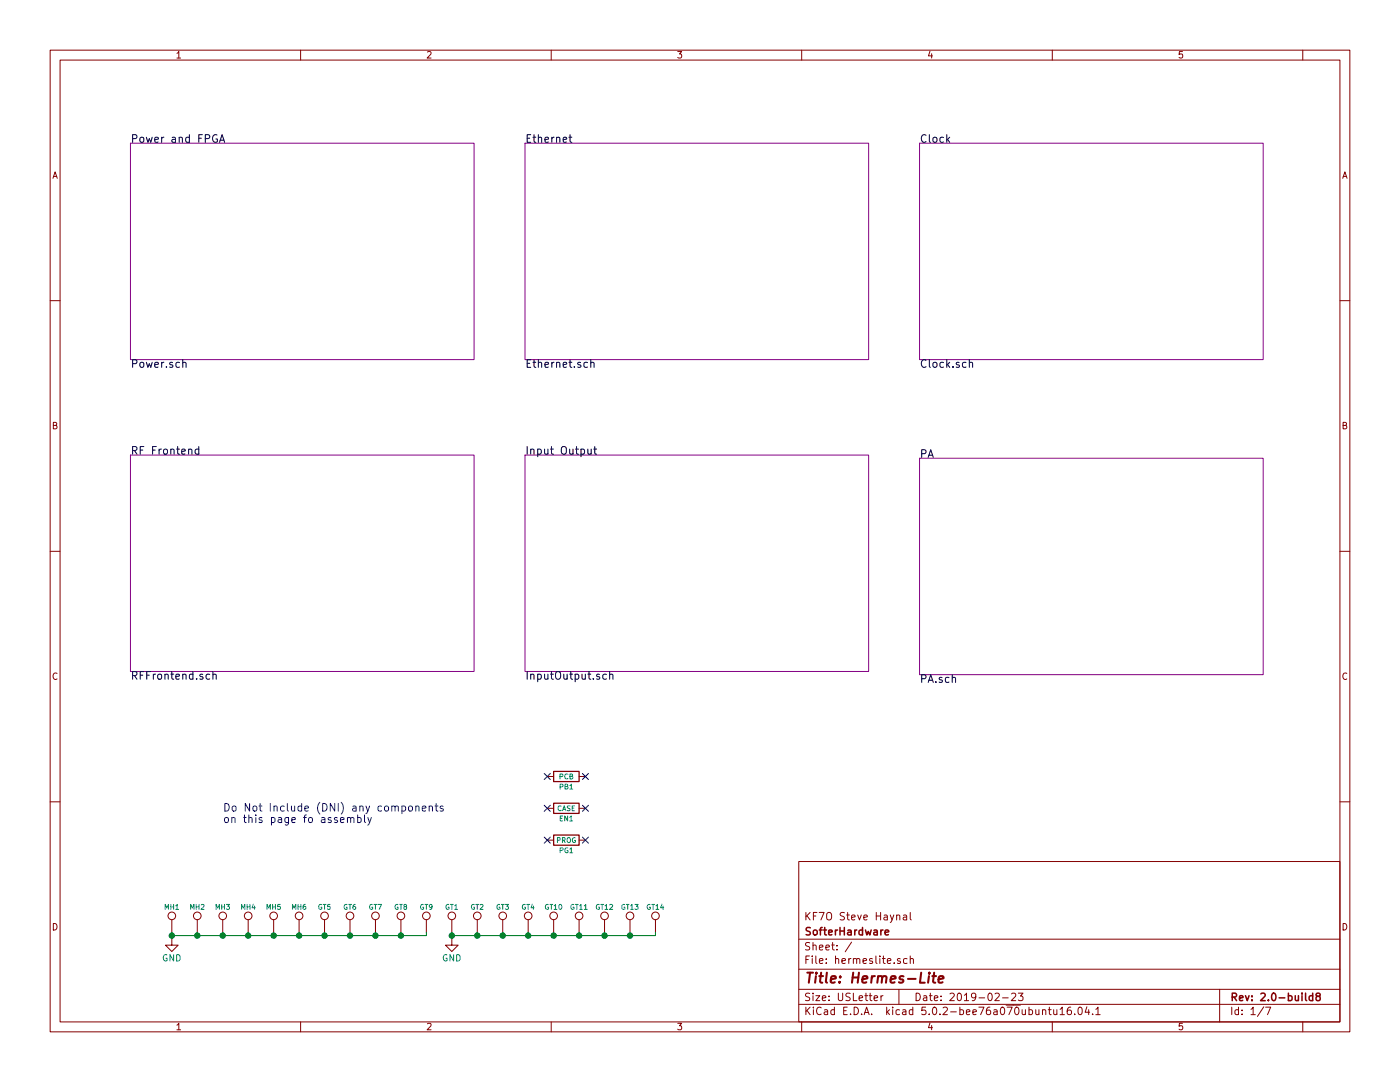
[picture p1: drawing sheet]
EESchema Schematic File Version 4
LIBS:hermeslite-cache
EELAYER 26 0
EELAYER END
$Descr USLetter 11000 8500
encoding utf-8
Sheet 1 7
Title "Hermes-Lite"
Date "2019-02-23"
Rev "2.0-build8"
Comp "SofterHardware"
Comment1 "KF7O Steve Haynal"
Comment2 ""
Comment3 ""
Comment4 ""
$EndDescr
$Sheet
S 1025 1125 2700 1700
U 56C9CAA0
F0 "Power and FPGA" 60
F1 "Power.sch" 60
$EndSheet
$Sheet
S 4125 1125 2700 1700
U 569C3E05
F0 "Ethernet" 60
F1 "Ethernet.sch" 60
$EndSheet
$Sheet
S 7225 1125 2700 1700
U 56B04D05
F0 "Clock" 60
F1 "Clock.sch" 60
$EndSheet
$Sheet
S 1025 3575 2700 1700
U 56AAFEF4
F0 "RF Frontend" 60
F1 "RFFrontend.sch" 60
$EndSheet
$Sheet
S 4125 3575 2700 1700
U 56C6CB95
F0 "Input Output" 60
F1 "InputOutput.sch" 60
$EndSheet
$Sheet
S 7225 3600 2700 1700
U 577F7295
F0 "PA" 60
F1 "PA.sch" 60
$EndSheet
$Comp
L hermeslite:JNO PB1
U 1 1
P 4450 6100
F 0 "PB1" V 4530 6100 39  0000 C CNN
F 1 "PCB" V 4450 6100 39  0000 C CNN
F 2 "" V 4380 6100 50  0001 C CNN
F 3 "" H 4450 6100 50  0000 C CNN
F 4 "PCB" V 4450 6100 60  0001 C CNN "Key"
F 5 "DNI" V 4450 6100 60  0001 C CNN "Option"
F 6 "NOBOM" V 4450 6100 60  0001 C CNN "Key"
	1    4450 6100
	0    1    1    0   
$EndComp
$Comp
L hermeslite:JNO EN1
U 1 1
P 4450 6350
F 0 "EN1" V 4530 6350 39  0000 C CNN
F 1 "CASE" V 4450 6350 39  0000 C CNN
F 2 "" V 4380 6350 50  0001 C CNN
F 3 "" H 4450 6350 50  0000 C CNN
F 4 "CASE" V 4450 6350 60  0001 C CNN "Key"
F 5 "DNI" V 4450 6350 60  0001 C CNN "Option"
F 6 "NOBOM" V 4450 6350 60  0001 C CNN "Key"
	1    4450 6350
	0    1    1    0   
$EndComp
$Comp
L hermeslite:JNO PG1
U 1 1
P 4450 6600
F 0 "PG1" V 4530 6600 39  0000 C CNN
F 1 "PROG" V 4450 6600 39  0000 C CNN
F 2 "" V 4380 6600 50  0001 C CNN
F 3 "" H 4450 6600 50  0000 C CNN
F 4 "PROG" V 4450 6600 60  0001 C CNN "Key"
F 5 "DNI" V 4450 6600 60  0001 C CNN "Option"
F 6 "NOBOM" V 4450 6600 60  0001 C CNN "Key"
	1    4450 6600
	0    1    1    0   
$EndComp
$Comp
L power:GND #PWR01
U 1 1
P 3550 7375
F 0 "#PWR01" H 3550 7125 50  0001 C CNN
F 1 "GND" H 3550 7225 50  0000 C CNN
F 2 "" H 3550 7375 50  0000 C CNN
F 3 "" H 3550 7375 50  0000 C CNN
	1    3550 7375
	1    0    0    -1  
$EndComp
$Comp
L hermeslite:TEST_1P GT4
U 1 1
P 4150 7325
F 0 "GT4" H 4150 7525 39  0000 C CNN
F 1 "DNI" H 4150 7525 50  0001 C CNN
F 2 "HERMESLITE:GNDTAP" H 4350 7325 50  0001 C CNN
F 3 "" H 4350 7325 50  0000 C CNN
F 4 "DNI" H 4150 7325 60  0001 C CNN "Option"
F 5 "NOBOM" H 4150 7325 60  0001 C CNN "Key"
	1    4150 7325
	1    0    0    -1  
$EndComp
$Comp
L hermeslite:TEST_1P GT3
U 1 1
P 3950 7325
F 0 "GT3" H 3950 7525 39  0000 C CNN
F 1 "DNI" H 3950 7525 50  0001 C CNN
F 2 "HERMESLITE:GNDTAP" H 4150 7325 50  0001 C CNN
F 3 "" H 4150 7325 50  0000 C CNN
F 4 "DNI" H 3950 7325 60  0001 C CNN "Option"
F 5 "NOBOM" H 3950 7325 60  0001 C CNN "Key"
	1    3950 7325
	1    0    0    -1  
$EndComp
$Comp
L hermeslite:TEST_1P GT2
U 1 1
P 3750 7325
F 0 "GT2" H 3750 7525 39  0000 C CNN
F 1 "DNI" H 3750 7525 50  0001 C CNN
F 2 "HERMESLITE:GNDTAP" H 3950 7325 50  0001 C CNN
F 3 "" H 3950 7325 50  0000 C CNN
F 4 "DNI" H 3750 7325 60  0001 C CNN "Option"
F 5 "NOBOM" H 3750 7325 60  0001 C CNN "Key"
	1    3750 7325
	1    0    0    -1  
$EndComp
$Comp
L hermeslite:TEST_1P GT1
U 1 1
P 3550 7325
F 0 "GT1" H 3550 7525 39  0000 C CNN
F 1 "DNI" H 3550 7525 50  0001 C CNN
F 2 "HERMESLITE:GNDTAP" H 3750 7325 50  0001 C CNN
F 3 "" H 3750 7325 50  0000 C CNN
F 4 "DNI" H 3550 7325 60  0001 C CNN "Option"
F 5 "NOBOM" H 3550 7325 60  0001 C CNN "Key"
	1    3550 7325
	1    0    0    -1  
$EndComp
Wire Wire Line
	3550 7325 3550 7350
Wire Wire Line
	3750 7325 3750 7350
Connection ~ 3750 7350
Wire Wire Line
	3950 7325 3950 7350
Connection ~ 3950 7350
Wire Wire Line
	4150 7325 4150 7350
Connection ~ 4150 7350
Connection ~ 3550 7350
Wire Wire Line
	3550 7350 3750 7350
$Comp
L hermeslite:TEST_1P MH1
U 1 1
P 1350 7325
F 0 "MH1" H 1350 7525 39  0000 C CNN
F 1 "DNI" H 1350 7525 50  0001 C CNN
F 2 "HERMESLITE:m3" H 1550 7325 50  0001 C CNN
F 3 "" H 1550 7325 50  0000 C CNN
F 4 "DNI" H 1350 7325 60  0001 C CNN "Option"
F 5 "NOBOM" H 1350 7325 60  0001 C CNN "Key"
	1    1350 7325
	1    0    0    -1  
$EndComp
$Comp
L hermeslite:TEST_1P MH2
U 1 1
P 1550 7325
F 0 "MH2" H 1550 7525 39  0000 C CNN
F 1 "DNI" H 1550 7525 50  0001 C CNN
F 2 "HERMESLITE:m3" H 1750 7325 50  0001 C CNN
F 3 "" H 1750 7325 50  0000 C CNN
F 4 "DNI" H 1550 7325 60  0001 C CNN "Option"
F 5 "NOBOM" H 1550 7325 60  0001 C CNN "Key"
	1    1550 7325
	1    0    0    -1  
$EndComp
$Comp
L hermeslite:TEST_1P MH3
U 1 1
P 1750 7325
F 0 "MH3" H 1750 7525 39  0000 C CNN
F 1 "DNI" H 1750 7525 50  0001 C CNN
F 2 "HERMESLITE:m3" H 1950 7325 50  0001 C CNN
F 3 "" H 1950 7325 50  0000 C CNN
F 4 "DNI" H 1750 7325 60  0001 C CNN "Option"
F 5 "NOBOM" H 1750 7325 60  0001 C CNN "Key"
	1    1750 7325
	1    0    0    -1  
$EndComp
$Comp
L hermeslite:TEST_1P MH4
U 1 1
P 1950 7325
F 0 "MH4" H 1950 7525 39  0000 C CNN
F 1 "DNI" H 1950 7525 50  0001 C CNN
F 2 "HERMESLITE:m3" H 2150 7325 50  0001 C CNN
F 3 "" H 2150 7325 50  0000 C CNN
F 4 "DNI" H 1950 7325 60  0001 C CNN "Option"
F 5 "NOBOM" H 1950 7325 60  0001 C CNN "Key"
	1    1950 7325
	1    0    0    -1  
$EndComp
$Comp
L hermeslite:TEST_1P MH5
U 1 1
P 2150 7325
F 0 "MH5" H 2150 7525 39  0000 C CNN
F 1 "DNI" H 2150 7525 50  0001 C CNN
F 2 "HERMESLITE:m3" H 2350 7325 50  0001 C CNN
F 3 "" H 2350 7325 50  0000 C CNN
F 4 "DNI" H 2150 7325 60  0001 C CNN "Option"
F 5 "NOBOM" H 2150 7325 60  0001 C CNN "Key"
	1    2150 7325
	1    0    0    -1  
$EndComp
$Comp
L power:GND #PWR02
U 1 1
P 1350 7375
F 0 "#PWR02" H 1350 7125 50  0001 C CNN
F 1 "GND" H 1350 7225 50  0000 C CNN
F 2 "" H 1350 7375 50  0000 C CNN
F 3 "" H 1350 7375 50  0000 C CNN
	1    1350 7375
	1    0    0    -1  
$EndComp
Wire Wire Line
	1350 7325 1350 7350
Wire Wire Line
	1350 7350 1550 7350
Wire Wire Line
	2150 7350 2150 7325
Wire Wire Line
	1950 7325 1950 7350
Connection ~ 1950 7350
Wire Wire Line
	1750 7325 1750 7350
Connection ~ 1750 7350
Wire Wire Line
	1550 7325 1550 7350
Connection ~ 1550 7350
Connection ~ 1350 7350
NoConn ~ 4300 6100
NoConn ~ 4300 6350
NoConn ~ 4300 6600
NoConn ~ 4600 6600
NoConn ~ 4600 6350
NoConn ~ 4600 6100
$Comp
L hermeslite:TEST_1P MH6
U 1 1
P 2350 7325
F 0 "MH6" H 2350 7525 39  0000 C CNN
F 1 "DNI" H 2350 7525 50  0001 C CNN
F 2 "HERMESLITE:m1d1" H 2550 7325 50  0001 C CNN
F 3 "" H 2550 7325 50  0000 C CNN
F 4 "DNI" H 2350 7325 60  0001 C CNN "Option"
F 5 "NOBOM" H 2350 7325 60  0001 C CNN "Key"
	1    2350 7325
	1    0    0    -1  
$EndComp
Wire Wire Line
	2350 7350 2350 7325
Connection ~ 2150 7350
$Comp
L hermeslite:TEST_1P GT5
U 1 1
P 2550 7325
F 0 "GT5" H 2550 7525 39  0000 C CNN
F 1 "DNI" H 2550 7525 50  0001 C CNN
F 2 "HERMESLITE:m1d1" H 2750 7325 50  0001 C CNN
F 3 "" H 2750 7325 50  0000 C CNN
F 4 "DNI" H 2550 7325 60  0001 C CNN "Option"
F 5 "NOBOM" H 2550 7325 60  0001 C CNN "Key"
	1    2550 7325
	1    0    0    -1  
$EndComp
Wire Wire Line
	2550 7350 2550 7325
Connection ~ 2350 7350
$Comp
L hermeslite:TEST_1P GT6
U 1 1
P 2750 7325
F 0 "GT6" H 2750 7525 39  0000 C CNN
F 1 "DNI" H 2750 7525 50  0001 C CNN
F 2 "HERMESLITE:m1d1" H 2950 7325 50  0001 C CNN
F 3 "" H 2950 7325 50  0000 C CNN
F 4 "DNI" H 2750 7325 60  0001 C CNN "Option"
F 5 "NOBOM" H 2750 7325 60  0001 C CNN "Key"
	1    2750 7325
	1    0    0    -1  
$EndComp
$Comp
L hermeslite:TEST_1P GT7
U 1 1
P 2950 7325
F 0 "GT7" H 2950 7525 39  0000 C CNN
F 1 "DNI" H 2950 7525 50  0001 C CNN
F 2 "HERMESLITE:m1d1" H 3150 7325 50  0001 C CNN
F 3 "" H 3150 7325 50  0000 C CNN
F 4 "DNI" H 2950 7325 60  0001 C CNN "Option"
F 5 "NOBOM" H 2950 7325 60  0001 C CNN "Key"
	1    2950 7325
	1    0    0    -1  
$EndComp
$Comp
L hermeslite:TEST_1P GT8
U 1 1
P 3150 7325
F 0 "GT8" H 3150 7525 39  0000 C CNN
F 1 "DNI" H 3150 7525 50  0001 C CNN
F 2 "HERMESLITE:m1d1" H 3350 7325 50  0001 C CNN
F 3 "" H 3350 7325 50  0000 C CNN
F 4 "DNI" H 3150 7325 60  0001 C CNN "Option"
F 5 "NOBOM" H 3150 7325 60  0001 C CNN "Key"
	1    3150 7325
	1    0    0    -1  
$EndComp
Wire Wire Line
	3150 7350 3150 7325
Connection ~ 2550 7350
Wire Wire Line
	2950 7325 2950 7350
Connection ~ 2950 7350
Wire Wire Line
	2750 7325 2750 7350
Connection ~ 2750 7350
$Comp
L hermeslite:TEST_1P GT9
U 1 1
P 3350 7325
F 0 "GT9" H 3350 7525 39  0000 C CNN
F 1 "DNI" H 3350 7525 50  0001 C CNN
F 2 "HERMESLITE:m1d1" H 3550 7325 50  0001 C CNN
F 3 "" H 3550 7325 50  0000 C CNN
F 4 "DNI" H 3350 7325 60  0001 C CNN "Option"
F 5 "NOBOM" H 3350 7325 60  0001 C CNN "Key"
F 6 "NOBOM" H 3350 7325 60  0001 C CNN "Key"
	1    3350 7325
	1    0    0    -1  
$EndComp
Wire Wire Line
	3350 7350 3350 7325
Connection ~ 3150 7350
$Comp
L hermeslite:TEST_1P GT10
U 1 1
P 4350 7325
F 0 "GT10" H 4350 7525 39  0000 C CNN
F 1 "DNI" H 4350 7525 50  0001 C CNN
F 2 "HERMESLITE:GNDTAP" H 4550 7325 50  0001 C CNN
F 3 "" H 4550 7325 50  0000 C CNN
F 4 "DNI" H 4350 7325 60  0001 C CNN "Option"
F 5 "NOBOM" H 4350 7325 60  0001 C CNN "Key"
	1    4350 7325
	1    0    0    -1  
$EndComp
$Comp
L hermeslite:TEST_1P GT11
U 1 1
P 4550 7325
F 0 "GT11" H 4550 7525 39  0000 C CNN
F 1 "DNI" H 4550 7525 50  0001 C CNN
F 2 "HERMESLITE:GNDTAP" H 4750 7325 50  0001 C CNN
F 3 "" H 4750 7325 50  0000 C CNN
F 4 "DNI" H 4550 7325 60  0001 C CNN "Option"
F 5 "NOBOM" H 4550 7325 60  0001 C CNN "Key"
	1    4550 7325
	1    0    0    -1  
$EndComp
$Comp
L hermeslite:TEST_1P GT12
U 1 1
P 4750 7325
F 0 "GT12" H 4750 7525 39  0000 C CNN
F 1 "DNI" H 4750 7525 50  0001 C CNN
F 2 "HERMESLITE:GNDTAP" H 4950 7325 50  0001 C CNN
F 3 "" H 4950 7325 50  0000 C CNN
F 4 "DNI" H 4750 7325 60  0001 C CNN "Option"
F 5 "NOBOM" H 4750 7325 60  0001 C CNN "Key"
	1    4750 7325
	1    0    0    -1  
$EndComp
Wire Wire Line
	4750 7350 4750 7325
Wire Wire Line
	4550 7350 4550 7325
Connection ~ 4550 7350
Wire Wire Line
	4350 7350 4350 7325
Connection ~ 4350 7350
$Comp
L hermeslite:TEST_1P GT13
U 1 1
P 4950 7325
F 0 "GT13" H 4950 7525 39  0000 C CNN
F 1 "DNI" H 4950 7525 50  0001 C CNN
F 2 "HERMESLITE:GNDTAP" H 5150 7325 50  0001 C CNN
F 3 "" H 5150 7325 50  0000 C CNN
F 4 "DNI" H 4950 7325 60  0001 C CNN "Option"
F 5 "NOBOM" H 4950 7325 60  0001 C CNN "Key"
	1    4950 7325
	1    0    0    -1  
$EndComp
$Comp
L hermeslite:TEST_1P GT14
U 1 1
P 5150 7325
F 0 "GT14" H 5150 7525 39  0000 C CNN
F 1 "DNI" H 5150 7525 50  0001 C CNN
F 2 "HERMESLITE:GNDTAP" H 5350 7325 50  0001 C CNN
F 3 "" H 5350 7325 50  0000 C CNN
F 4 "DNI" H 5150 7325 60  0001 C CNN "Option"
F 5 "NOBOM" H 5150 7325 60  0001 C CNN "Key"
	1    5150 7325
	1    0    0    -1  
$EndComp
Wire Wire Line
	5150 7350 5150 7325
Connection ~ 4750 7350
Wire Wire Line
	4950 7350 4950 7325
Connection ~ 4950 7350
Text Notes 1750 6475 0    60   ~ 0
Do Not Include (DNI) any components\non this page fo assembly
Wire Wire Line
	3750 7350 3950 7350
Wire Wire Line
	3950 7350 4150 7350
Wire Wire Line
	4150 7350 4350 7350
Wire Wire Line
	3550 7350 3550 7375
Wire Wire Line
	1950 7350 2150 7350
Wire Wire Line
	1750 7350 1950 7350
Wire Wire Line
	1550 7350 1750 7350
Wire Wire Line
	1350 7350 1350 7375
Wire Wire Line
	2150 7350 2350 7350
Wire Wire Line
	2350 7350 2550 7350
Wire Wire Line
	2550 7350 2750 7350
Wire Wire Line
	2950 7350 3150 7350
Wire Wire Line
	2750 7350 2950 7350
Wire Wire Line
	3150 7350 3350 7350
Wire Wire Line
	4550 7350 4750 7350
Wire Wire Line
	4350 7350 4550 7350
Wire Wire Line
	4750 7350 4950 7350
Wire Wire Line
	4950 7350 5150 7350
$EndSCHEMATC
